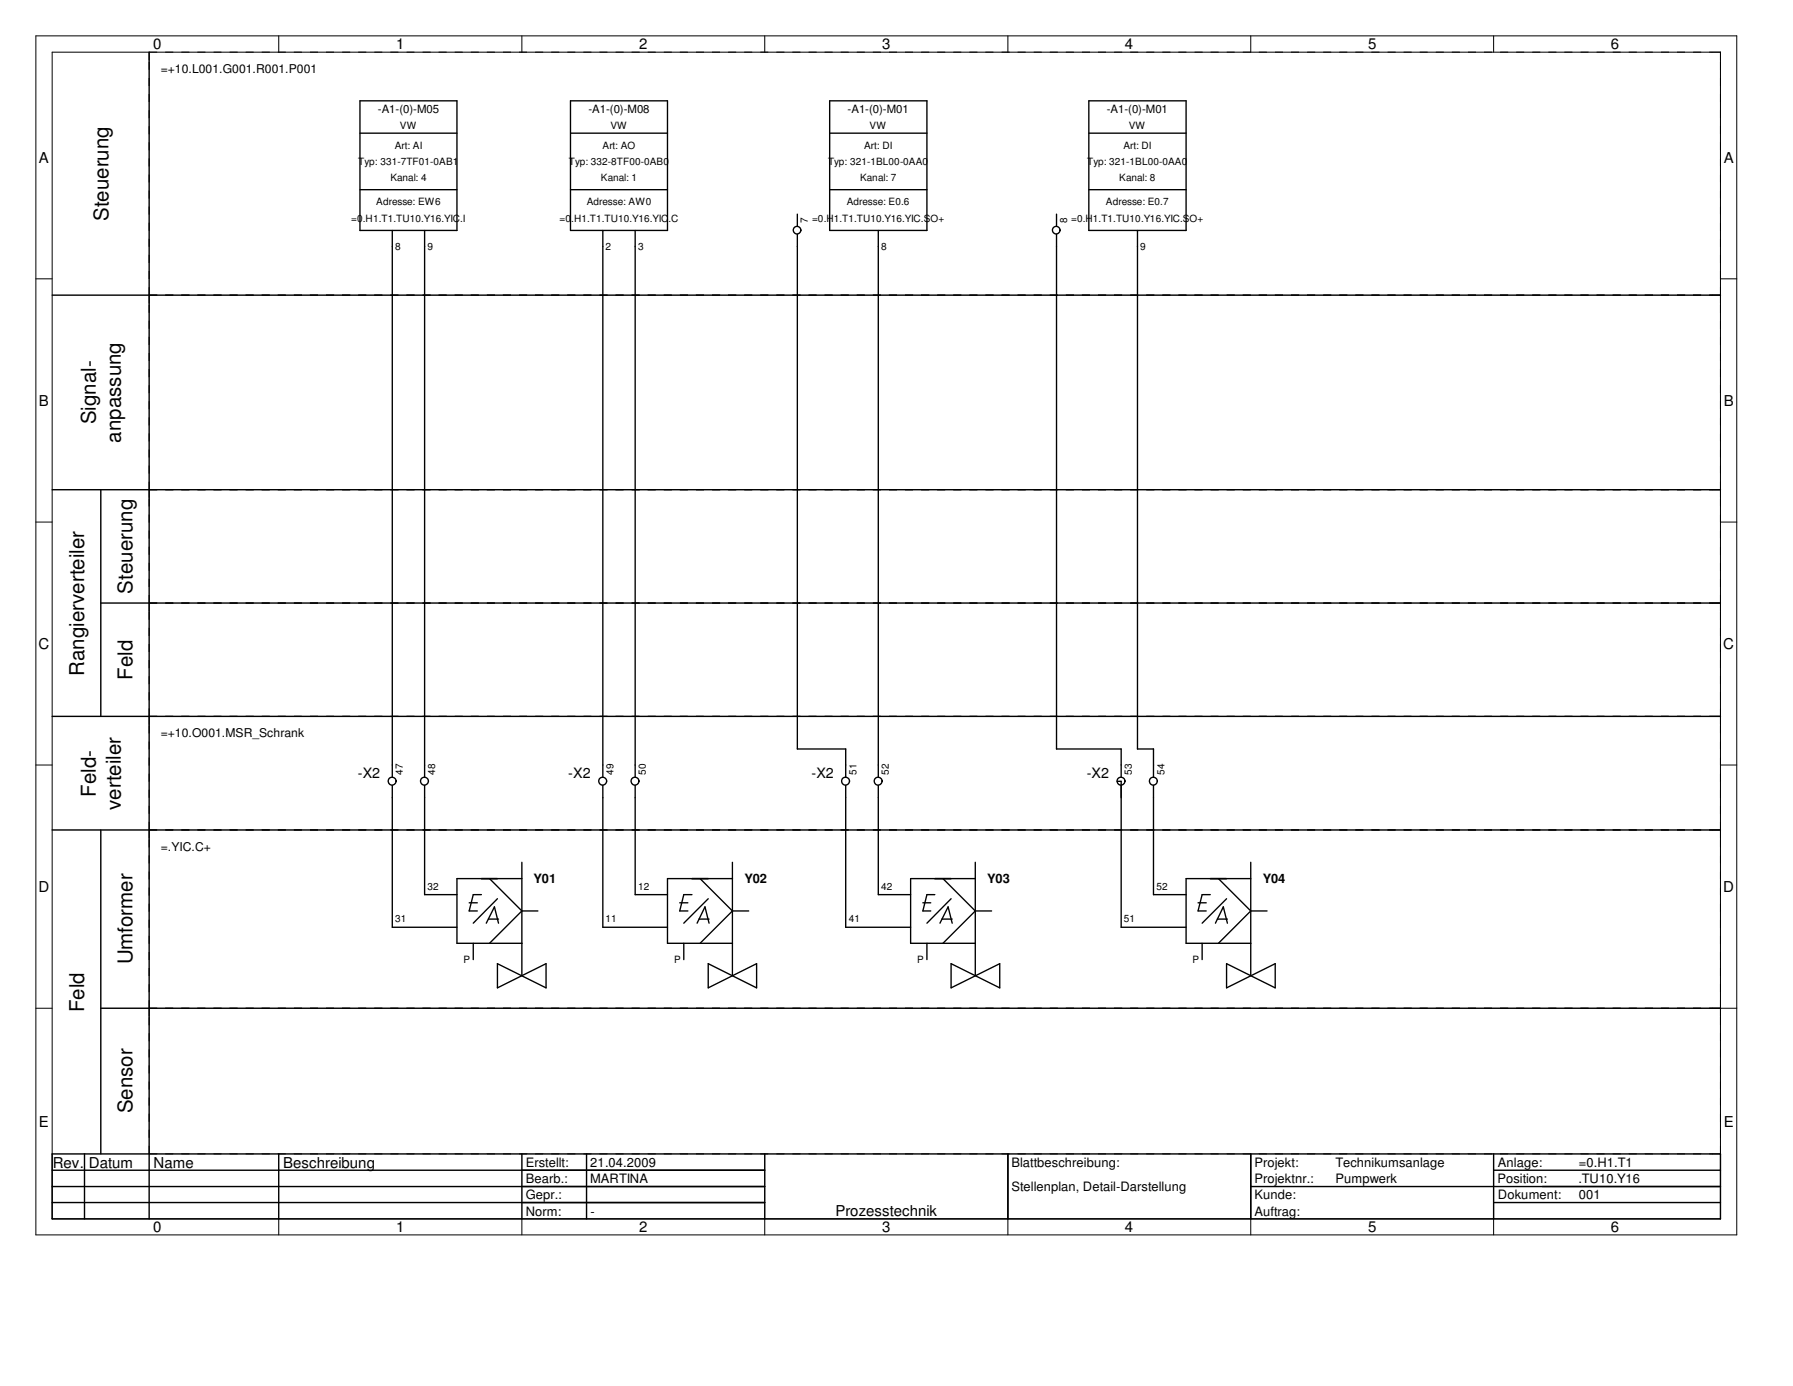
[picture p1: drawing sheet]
<svg xmlns="http://www.w3.org/2000/svg" width="279mm" height="216mm" viewBox="0 0 279 216" stroke-linecap="round" stroke-linejoin="round" font-family="sans-serif">
<g fill="none" stroke="#000" stroke-width=".16">
<path d="M5.6 5.6h265v186.8h-265zM8.1 8.1h260v181.8h-260zM23.2 8.1v1.3M43.4 5.6v2.5M81.3 5.6v2.5M119.2 5.6v2.5M157.1 5.6v2.5M194.9 5.6v2.5M232.7 5.6v2.5M5.6 43.4h2.5M23.2 46v1.2M266.8 46h1.3"/>
<path d="M268.1 43.4h2.5M23.2 76.3v1.2M266.8 76.3h1.3M5.6 81.3h2.5M23.2 93.9v1.3M266.8 93.9h1.3M268.1 81.3h2.5M5.6 119.2h2.5M23.2 111.6v1.3M266.8 111.6h1.3M268.1 119.2h2.5M23.2 129.3v1.3"/>
<path d="M266.8 129.3h1.3M5.6 157.1h2.5M23.2 157.1v1.2M266.8 157.1h3.8M266.8 179.7h1.3M43.4 189.9v2.5M81.3 189.9v2.5M119.2 189.9v2.5M157.1 189.9v2.5M194.9 189.9v2.5M232.7 189.9v2.5"/>
</g>
<g fill="none" stroke="#000" stroke-width=".22">
<path d="M23.2 8.1v181.8M8.1 46h260M8.1 76.3h260M15.7 76.3v35.3M15.7 93.9h252.4M8.1 111.6h260M8.1 129.3h260M15.7 129.3v50.4M15.7 157.1h252.4M8.1 179.7h260v10.2h-260zM13.2 179.7v10.2M43.4 179.7v10.2"/>
<path d="M81.3 179.7v10.2M91.4 179.7v10.2M119.2 179.7v10.2M157.1 179.7v10.2M194.9 179.7v10.2M232.7 179.7v10.2M8.1 184.8h111.1M8.1 182.3h111.1M8.1 187.3h111.1M194.9 184.8h73.2M232.7 182.3h35.4M232.7 187.3h35.4"/>
</g>
<g fill="none" stroke="#000" stroke-width=".16" stroke-dasharray="1.3 1.3" stroke-linecap="butt">
<path d="M23.2 8.1h243.6M23.2 46h243.6M23.2 46v-36.6M268.1 46v-36.6M23.2 76.3h243.6M23.2 76.3v-29.1M268.1 76.3v-29.1M23.2 93.9h243.6M23.2 93.9v-16.4M268.1 93.9v-16.4M23.2 111.6h243.6M23.2 111.6v-16.4"/>
<path d="M268.1 111.6v-16.4M23.2 129.3h243.6M23.2 129.3v-16.4M268.1 129.3v-16.4M23.2 157.1h243.6M23.2 157.1v-26.5M268.1 157.1v-26.5M23.2 179.7h243.6M23.2 179.7v-21.4M268.1 179.7v-21.4"/>
</g>
<g fill="none" stroke="#000" stroke-width=".21">
<path d="M56.1 15.7h15.1v20.2h-15.1zM88.9 15.7h15.1v20.2h-15.1zM129.3 15.7h15.1v20.2h-15.1zM169.7 15.7h15.1v20.2h-15.1zM56.1 20.7h15.1M56.1 29.5h15.1M61.1 35.9v85.2M66.2 35.9v85.2M88.9 20.7h15.1M88.9 29.5h15.1M93.9 35.9v85.2M99 35.9v85.2"/>
<path d="M124.2 36.5v80.2h7.6v4.4M124.2 33.4v1.9M129.3 20.7h15.1M129.3 29.5h15.1M136.9 35.9v85.2M164.6 36.5v80.2h10.1v4.4M164.6 33.4v1.9M169.7 20.7h15.1M169.7 29.5h15.1M177.3 35.9v80.8h2.4v4.4M61.1 122.3v22.1h10.1M66.2 122.3v17.1h5"/>
<path d="M75 139.4h-1.3l-.6 2.5h1.3M76.3 136.9l5 5M77.5 140l-3.8 3.8M81.3 136.9h-10.1v10h10.1M81.3 134.3v17.7M93.9 122.3v22.1h10.1M99 122.3v17.1h5M107.8 139.4h-1.2l-.7 2.5h1.3M109.1 136.9l5 5M110.4 140l-3.8 3.8M114.1 136.9h-10.1v10h10.1M114.1 134.3v17.7"/>
<path d="M131.8 122.3v22.1h10.1M136.9 122.3v17.1h5M145.7 139.4h-1.3l-.6 2.5h1.2M146.9 136.9l5.1 5M148.2 140l-3.8 3.8M152 136.9h-10.1v10h10.1M152 134.3v17.7M174.1 121.7h.6v22.7h10.1M179.7 122.3v17.1h5.1M188.6 139.4h-1.3l-.6 2.5h1.3M189.9 136.9l5 5M191.1 140l-3.8 3.8"/>
<path d="M194.9 136.9h-10.1v10h10.1M194.9 134.3v17.7M73.1 140.6h1.3M73.7 146.9v2.6M75.8 143.8l1.2-2.5 .7 2.5M76.1 143.2h1.6M77.5 150.1l7.6 3.8v-3.8l-7.6 3.8zM81.3 141.9h2.5M81.3 141.9l-5 5M105.9 140.6h1.3M106.6 146.9v2.6M108.6 143.8l1.3-2.5 .6 2.5"/>
<path d="M108.9 143.2h1.6M110.4 150.1l7.5 3.8v-3.8l-7.5 3.8zM114.1 141.9h2.6M114.1 141.9l-5 5M143.8 140.6h1.2M144.4 146.9v2.6M146.5 143.8l1.2-2.5 .7 2.5M146.8 143.2h1.6M148.2 150.1l7.6 3.8v-3.8l-7.6 3.8zM152 141.9h2.5M152 141.9l-5.1 5M186.7 140.6h1.3"/>
<path d="M187.3 146.9v2.6M189.4 143.8l1.2-2.5 .7 2.5M189.7 143.2h1.6M191.1 150.1l7.6 3.8v-3.8l-7.6 3.8zM194.9 141.9h2.5M194.9 141.9l-5 5"/>
<circle cx="124.2" cy="35.9" r=".59"/>
<circle cx="164.6" cy="35.9" r=".59"/>
<circle cx="61.1" cy="121.7" r=".62"/>
<circle cx="66.1" cy="121.7" r=".62"/>
<circle cx="93.9" cy="121.7" r=".62"/>
<circle cx="99" cy="121.7" r=".62"/>
<circle cx="131.8" cy="121.7" r=".62"/>
<circle cx="136.8" cy="121.7" r=".62"/>
<circle cx="174.7" cy="121.7" r=".62"/>
<circle cx="179.7" cy="121.7" r=".62"/>
</g>
<g font-size="3.2">
<text x="16.9" y="34.4" transform="rotate(-90 16.9 34.4)">Steuerung</text>
<text x="14.9" y="66.1" transform="rotate(-90 14.9 66.1)">Signal-</text>
<text x="18.8" y="69" transform="rotate(-90 18.8 69)">anpassung</text>
<text x="20.7" y="92.5" transform="rotate(-90 20.7 92.5)">Steuerung</text>
<text x="13.1" y="105.2" transform="rotate(-90 13.1 105.2)">Rangierverteiler</text>
<text x="20.7" y="105.9" transform="rotate(-90 20.7 105.9)">Feld</text>
<text x="14.9" y="124.1" transform="rotate(-90 14.9 124.1)">Feld-</text>
<text x="18.8" y="126.2" transform="rotate(-90 18.8 126.2)">verteiler</text>
<text x="20.7" y="150.2" transform="rotate(-90 20.7 150.2)">Umformer</text>
<text x="13.1" y="157.6" transform="rotate(-90 13.1 157.6)">Feld</text>
<text x="20.7" y="173.4" transform="rotate(-90 20.7 173.4)">Sensor</text>
</g>
<g font-size="2.3">
<text x="23.9" y="7.7">0</text>
<text x="61.7" y="7.7">1</text>
<text x="99.6" y="7.7">2</text>
<text x="137.5" y="7.7">3</text>
<text x="175.3" y="7.7">4</text>
<text x="213.2" y="7.7">5</text>
<text x="251" y="7.7">6</text>
<text x="6.1" y="25.4">A</text>
<text x="268.6" y="25.4">A</text>
<text x="6.1" y="63.2">B</text>
<text x="268.6" y="63.2">B</text>
<text x="6" y="101.1">C</text>
<text x="268.5" y="101.1">C</text>
<text x="6" y="138.9">D</text>
<text x="268.5" y="138.9">D</text>
<text x="6.1" y="175.6">E</text>
<text x="268.6" y="175.6">E</text>
<text x="8.2" y="181.9">Rev. Datum</text>
<text x="23.9" y="181.9">Name</text>
<text x="44.1" y="181.9">Beschreibung</text>
<text x="23.9" y="191.9">0</text>
<text x="61.7" y="191.9">1</text>
<text x="99.6" y="191.9">2</text>
<text x="130.2" y="189.4">Prozesstechnik</text>
<text x="137.5" y="191.9">3</text>
<text x="175.3" y="191.9">4</text>
<text x="213.2" y="191.9">5</text>
<text x="251" y="191.9">6</text>
</g>
<g font-size="2.2">
<text x="55.8" y="121.2">-X2</text>
<text x="88.6" y="121.2">-X2</text>
<text x="126.5" y="121.2">-X2</text>
<text x="169.3" y="121.2">-X2</text>
</g>
<g font-size="2">
<text x="83.1" y="137.5">Y01</text>
<text x="116" y="137.5">Y02</text>
<text x="153.8" y="137.5">Y03</text>
<text x="196.8" y="137.5">Y04</text>
<text x="81.9" y="184.3">Bearb.:</text>
<text x="81.9" y="181.8">Erstellt:</text>
<text x="92" y="181.8">21.04.2009</text>
<text x="92" y="184.3">MARTINA</text>
<text x="157.6" y="185.5">Stellenplan, Detail-Darstellung</text>
<text x="157.6" y="181.8">Blattbeschreibung:</text>
<text x="195.5" y="181.8">Projekt:</text>
<text x="195.5" y="184.3">Projektnr.:</text>
<text x="208.1" y="181.8">Technikumsanlage</text>
<text x="208.1" y="184.3">Pumpwerk</text>
<text x="233.3" y="184.3">Position:</text>
<text x="233.4" y="181.8">Anlage:</text>
<text x="246" y="184.3">.TU10.Y16</text>
<text x="246" y="181.8">=0.H1.T1</text>
<text x="81.9" y="186.8">Gepr.:</text>
<text x="81.9" y="189.4">Norm:</text>
<text x="92" y="189.4">-</text>
<text x="195.5" y="186.8">Kunde:</text>
<text x="195.5" y="189.4">Auftrag:</text>
<text x="233.4" y="186.8">Dokument:</text>
<text x="246" y="186.8">001</text>
</g>
<g font-size="1.9">
<text x="25.1" y="11.3">=+10.L001.G001.R001.P001</text>
<text x="25.1" y="114.8">=+10.O001.MSR_Schrank</text>
<text x="25.1" y="132.5">=.YIC.C+</text>
</g>
<g font-size="1.8">
<text x="58.9" y="17.6">-A1-(0)-M05</text>
<text x="91.7" y="17.6">-A1-(0)-M08</text>
<text x="132.1" y="17.6">-A1-(0)-M01</text>
<text x="172.5" y="17.6">-A1-(0)-M01</text>
</g>
<g font-size="1.6">
<text x="61.5" y="23.2">Art: AI</text>
<text x="62.3" y="20">VW</text>
<text x="93.9" y="23.2">Art: AO</text>
<text x="95.1" y="20">VW</text>
<text x="134.7" y="23.2">Art: DI</text>
<text x="135.5" y="20">VW</text>
<text x="175" y="23.2">Art: DI</text>
<text x="175.9" y="20">VW</text>
<text x="55.8" y="25.7">Typ: 331-7TF01-0AB1</text>
<text x="60.8" y="28.2">Kanal: 4</text>
<text x="88.6" y="25.7">Typ: 332-8TF00-0AB0</text>
<text x="93.6" y="28.2">Kanal: 1</text>
<text x="129" y="25.7">Typ: 321-1BL00-0AA0</text>
<text x="134" y="28.2">Kanal: 7</text>
<text x="169.4" y="25.7">Typ: 321-1BL00-0AA0</text>
<text x="174.4" y="28.2">Kanal: 8</text>
<text x="54.7" y="34.5">=0.H1.T1.TU10.Y16.YIC.I</text>
<text x="58.6" y="32">Adresse: EW6</text>
<text x="87.2" y="34.5">=0.H1.T1.TU10.Y16.YIC.C</text>
<text x="91.4" y="32">Adresse: AW0</text>
<text x="125.9" y="34.8" transform="rotate(-90 125.9 34.8)">7</text>
<text x="126.5" y="34.5">=0.H1.T1.TU10.Y16.YIC.SO+</text>
<text x="132" y="32">Adresse: E0.6</text>
<text x="166.3" y="34.8" transform="rotate(-90 166.3 34.8)">8</text>
<text x="166.9" y="34.5">=0.H1.T1.TU10.Y16.YIC.SO+</text>
<text x="172.3" y="32">Adresse: E0.7</text>
<text x="61.6" y="38.9">8</text>
<text x="66.6" y="38.9">9</text>
<text x="94.4" y="38.9">2</text>
<text x="99.4" y="38.9">3</text>
<text x="137.3" y="38.9">8</text>
<text x="177.7" y="38.9">9</text>
<text x="62.8" y="120.6" transform="rotate(-90 62.8 120.6)">47</text>
<text x="67.8" y="120.6" transform="rotate(-90 67.8 120.6)">48</text>
<text x="95.6" y="120.6" transform="rotate(-90 95.6 120.6)">49</text>
<text x="100.6" y="120.6" transform="rotate(-90 100.6 120.6)">50</text>
<text x="133.5" y="120.6" transform="rotate(-90 133.5 120.6)">51</text>
<text x="138.5" y="120.6" transform="rotate(-90 138.5 120.6)">52</text>
<text x="176.4" y="120.6" transform="rotate(-90 176.4 120.6)">53</text>
<text x="181.4" y="120.6" transform="rotate(-90 181.4 120.6)">54</text>
<text x="61.6" y="143.6">31</text>
<text x="66.6" y="138.6">32</text>
<text x="94.4" y="143.6">11</text>
<text x="99.4" y="138.6">12</text>
<text x="132.2" y="143.6">41</text>
<text x="137.3" y="138.6">42</text>
<text x="175.1" y="143.6">51</text>
<text x="180.2" y="138.6">52</text>
<text x="72.2" y="150">P</text>
<text x="105.1" y="150">P</text>
<text x="142.9" y="150">P</text>
<text x="185.8" y="150">P</text>
</g>
</svg>
